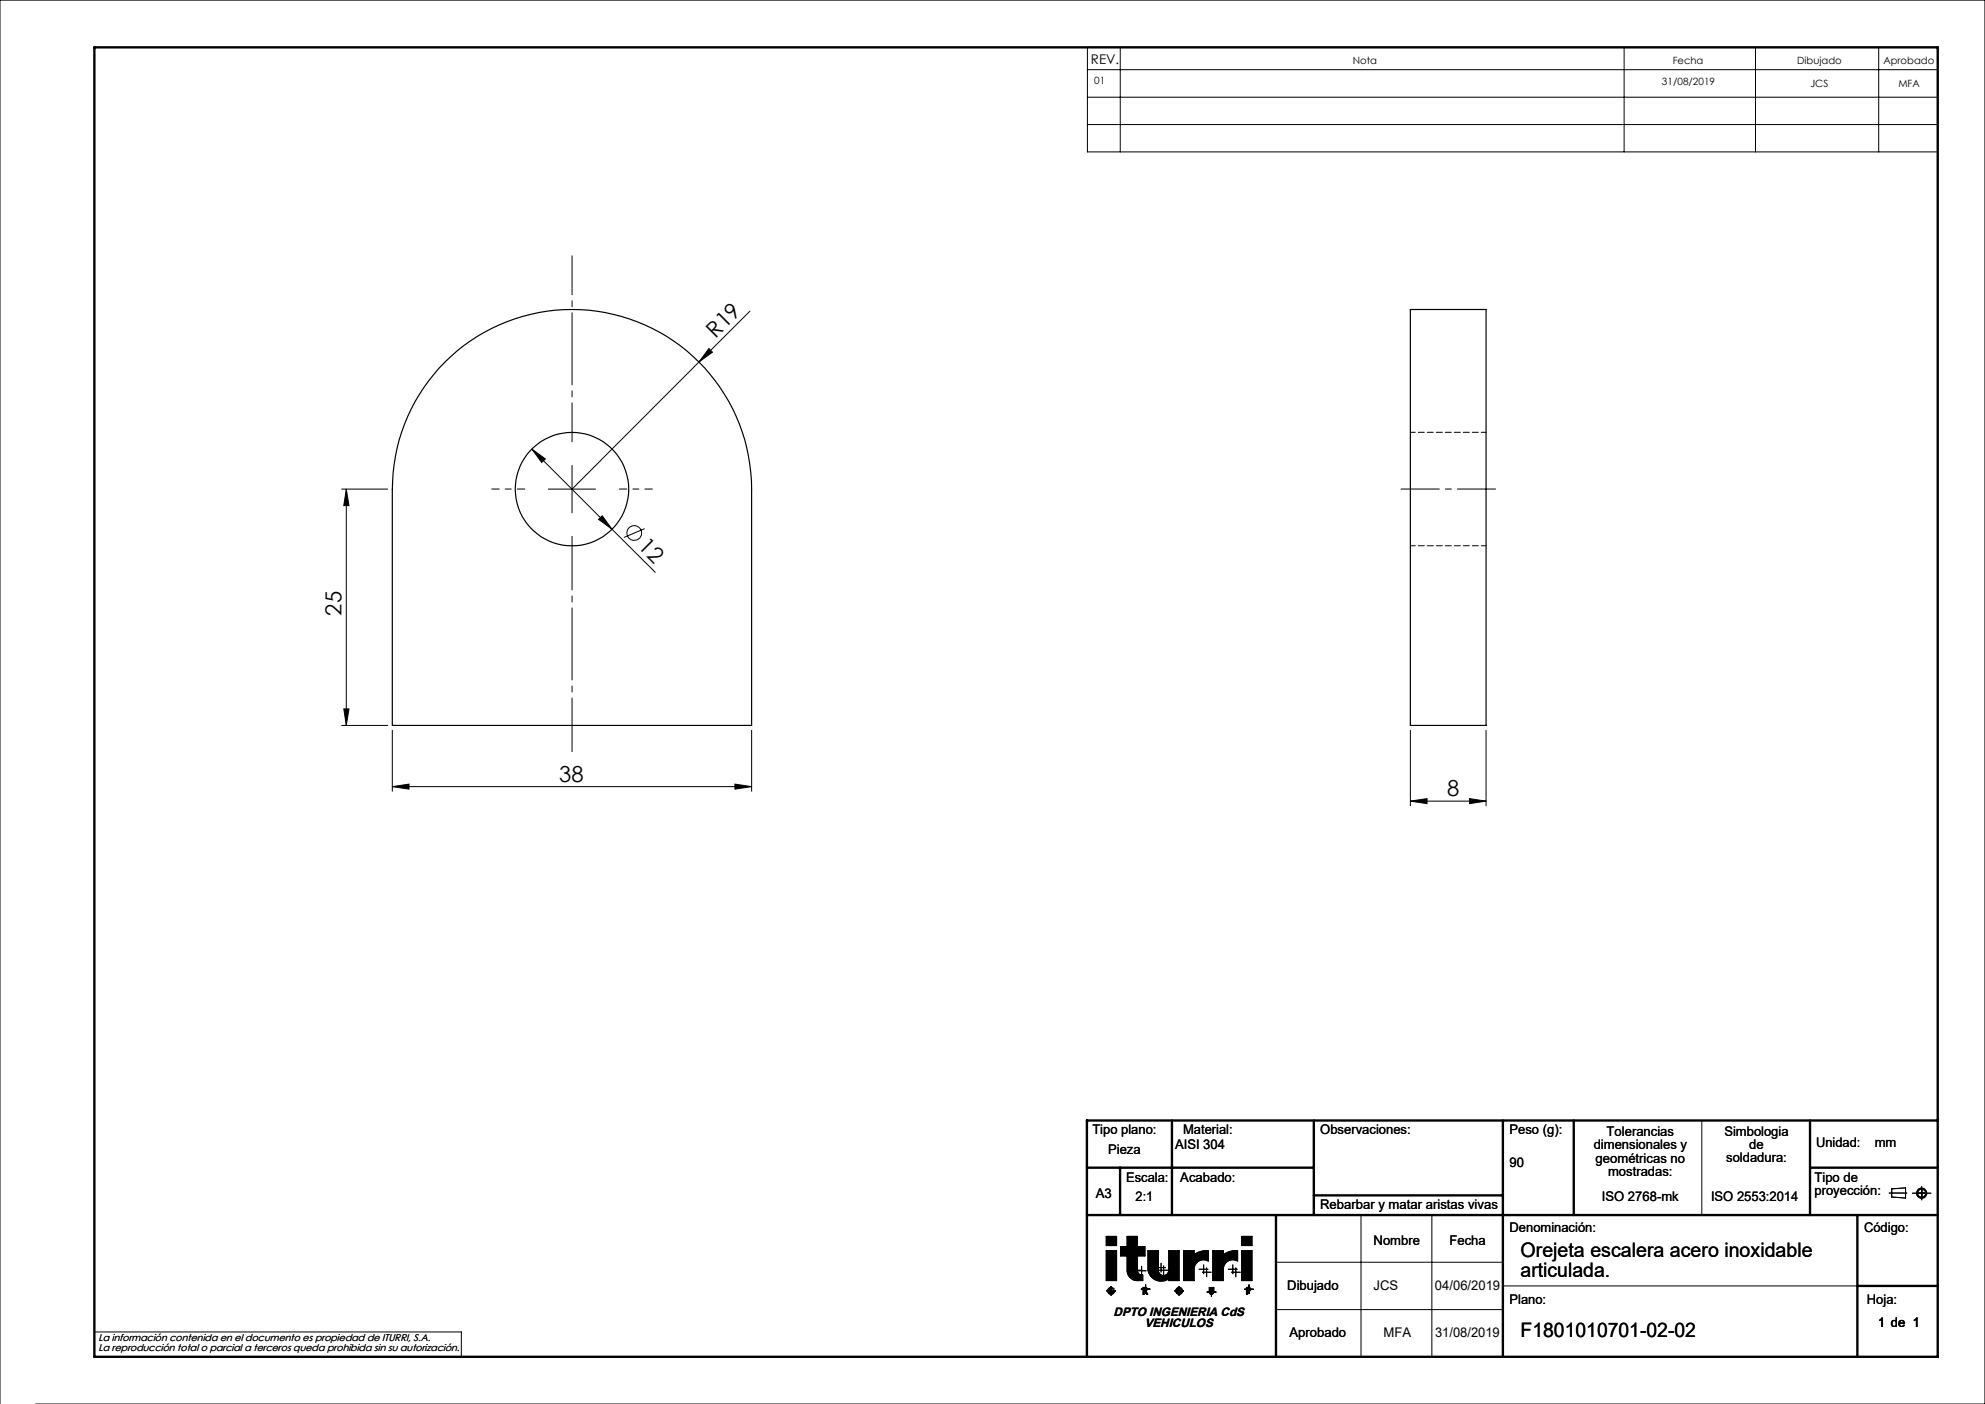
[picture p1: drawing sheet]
<svg xmlns="http://www.w3.org/2000/svg" width="420mm" height="297mm" viewBox="0 0 420 297" stroke-linecap="round" stroke-linejoin="round" font-family="sans-serif">
<g fill="none" stroke="#000" stroke-width=".21">
<path d="M230.1 10h179.9v22.1h-179.9zM230.1 14.7h179.9M237 10v22.1M343.6 10v22.1M371.4 10v22.1M397.5 10v22.1M230.1 20.6h179.9M230.1 26.3h179.9M150 73.7l.7 .8-2.8 2.1zM158.7 65.8l-37.7 37.7M112.5 95l2.9 2.1-.8 .7zM112.5 95l26.1 26.1"/>
<path d="M121 98.5v10M72.3 103.5h9.7M73.3 103.5l.5 3.5h-1.1zM73.3 103.5v50M116 103.5h10M126.6 109.9l.8-.8 2.1 2.9zM136.4 111.8l-4.4 1.9M72.3 153.5h9.7M72.7 150h1.1l-.5 3.5zM83 154.5v12.9M159 154.5v12.9M298.4 154.5v16"/>
<path d="M314.4 154.5v16M83 166.4l3.5-.5v1zM83 166.4h76M155.5 165.9l3.5 .5-3.5 .5zM298.4 169.5l3.5-.6v1.1zM298.4 169.5h16M310.9 168.9l3.5 .6-3.5 .5zM360.1 237v20M288 257v30M303 257v30M399.7 252.4h3.8M400.3 251.5l2.9-.2v2.1l-2.9-.2z"/>
<path d="M404.6 252.4h4M406.6 251v2.8M234.1 264.6h2.2v6.3h-2.2zM234.1 261.5h2.2v2h-2.2zM234.1 273.1h2M235.1 272.1v2M235.4 273.1v.3h.1a.5 .5 0 0 1-.7 .1 .5 .5 0 0 1-.1-.7 .5 .5 0 0 1 .7-.1h.3a.73 .73 0 0 0-1.1-.2 .73 .73 0 0 0 .2 1.2 .73 .73 0 0 0 1-.6M239.7 268.7h2M240.6 268.8h2M240.7 268.7v.1a.89 .89 0 0 0 1.1 .9v1.2h-1.1a2.17 2.17 0 0 1-2.2-2.2v-3h-1.4v-2h1.4v-2.2h2.2v2.2h1.6v2h-1.6v4M241.4 272.7h2M241.5 267.8v2"/>
<path d="M241.9 272.3l.7 .1a.34 .34 0 0 1 .1 .4 .34 .34 0 0 1-.3 .2l.5 .8h-.3l-.4-.8-.1 .8h-.2zM242.1 272.6h.3l.1 .1-.4 .1zM242.4 271.7v2M242.9 264.6h2.2v4.1a1.11 1.11 0 0 0 1.1 1.1 1.11 1.11 0 0 0 1.1-1.1v-4.1h2.2v6.3h-2.2v-.4a2.87 2.87 0 0 1-4.4-1.8zM244.7 268.1h2M245.2 268.7h2M245.7 267.2v2M246.2 267.7v2M248.5 273.1h2M249.5 272.1v2M250.4 264.6h2.3v.8a4.4 4.4 0 0 1 3-.8v2.2a2.02 2.02 0 0 0-3 1.6v2.5h-2.3zM253.6 268.5h2.1"/>
<path d="M254.3 269.1h2M254.7 267.5v2M255.3 268.1v2.1M255.3 273.3h2.1M255.9 272.3h.2v1.1a.25 .25 0 0 0 .3 .2 .25 .25 0 0 0 .2-.3v-1h.2v1.2a.48 .48 0 0 1-.5 .3 .48 .48 0 0 1-.4-.5zM256.3 272.3v2M256.6 264.6h2.2v.8a4.4 4.4 0 0 1 3.1-.8v2.2a2.02 2.02 0 0 0-3.1 1.6v2.5h-2.2zM259.8 268.5h2M260.5 269.1h2M260.8 267.5v2M261.5 268.1v2.1M262.7 264.6h2.2v6.3h-2.2z"/>
<path d="M262.7 261.5h2.2v2h-2.2zM263.2 272.7h2.1M263.7 272.3l.6 .1a.38 .38 0 0 1 .3 .4 .38 .38 0 0 1-.3 .3h-.3v.7h-.3zM264 272.6l.4 .1-.4 .2zM264.3 271.7v2M270 267h48M270 277h48M318 272h75M0 297v-297h420v297h-412.5M20 281.8h77.6v5.2"/>
<circle cx="134.2" cy="112.8" r="1.56"/>
<circle cx="406.6" cy="252.4" r=".86"/>
<circle cx="406.6" cy="252.4" r="1.07"/>
<circle cx="249.5" cy="273.1" r=".49"/>
<circle cx="249.5" cy="273.1" r=".73"/>
</g>
<g fill="none" stroke="#000" stroke-width=".5">
<path d="M20 10h390v277h-390zM248 237v20M278 237v20M318 237v50M333 237v20M383 237v20M410 237h-180v50M230 257h180M230 247h48M237 247v10M270 257v30M278 252.9h40"/>
<path d="M383 247h27M393 257v30M393 272h17"/>
</g>
<g fill="#000">
<path d="M234.1 261.5v2h2.2v-2zM234.1 264.6v6.3h2.2v-6.3zM238.5 261.5v2.2h-1.4v2h1.4v3.3l.5 1.1 1 .7 1.8 .1v-1.2l-.7-.1-.4-.5v-3.4h1.6v-2h-1.6v-2.2zM250.4 264.6v6.3h2.3v-2.7l.1-.5 .5-.7 .8-.4 1-.1 .6 .3v-2.2l-1.4 .1-.7 .2-.9 .5v-.8zM256.6 264.6v6.3h2.2v-2.7l.2-.5 .5-.7 .8-.4 .7-.1 .9 .3v-2.2l-1.5 .1-1.6 .7v-.8zM262.7 261.5v2h2.2v-2zM262.7 264.6v6.3h2.2v-6.3zM234.6 272.6l-.2 .4 .1 .5 .4 .3 .6-.1 .3-.6h-.4v.3h.1l-.5 .2-.3-.2-.1-.4 .3-.4 .8 .1-.5-.4zM241.9 272.3v1.5h.2v-.8l.5 .8h.3l-.5-.8 .3-.1v-.4l-.2-.2zM242.1 272.6h.4v.2h-.4zM248.8 273.1a.74 .74 0 0 0 1.4 0 .74 .74 0 0 0-1.4 0zM249 273.1a.5 .5 0 0 1 1 0 .5 .5 0 0 1-1 0zM255.9 272.3v1.2l.1 .2 .5 .1 .3-.4v-1.1h-.2v1.1l-.2 .2-.3-.2v-1.1zM263.7 272.3v1.5h.3v-.7l.5-.1 .1-.4-.3-.3zM264 272.6h.3l.1 .2-.4 .1zM242.9 264.6v4.2a2.82 2.82 0 0 0 4.4 1.7v.4h2.2v-6.3h-2.2v4.2l-.3 .7-.6 .3-.9-.2-.4-.6v-4.4z" fill-rule="evenodd"/>
<path d="M234.1 261.5v2h2.2v-2zM234.1 264.6v6.3h2.2v-6.3zM238.5 261.5v2.2h-1.4v2h1.4v3.3l.5 1.1 1 .7 1.8 .1v-1.2l-.7-.1-.4-.5v-3.4h1.6v-2h-1.6v-2.2zM250.4 264.6v6.3h2.3v-2.7l.1-.5 .5-.7 .8-.4 1-.1 .6 .3v-2.2l-1.4 .1-.7 .2-.9 .5v-.8zM256.6 264.6v6.3h2.2v-2.7l.2-.5 .5-.7 .8-.4 .7-.1 .9 .3v-2.2l-1.5 .1-1.6 .7v-.8zM262.7 261.5v2h2.2v-2zM262.7 264.6v6.3h2.2v-6.3zM234.6 272.6l-.2 .4 .1 .5 .4 .3 .6-.1 .3-.6h-.4v.3h.1l-.5 .2-.3-.2-.1-.4 .3-.4 .8 .1-.5-.4zM241.9 272.3v1.5h.2v-.8l.5 .8h.3l-.5-.8 .3-.1v-.4l-.2-.2zM242.1 272.6h.4v.2h-.4zM248.8 273.1a.74 .74 0 0 0 1.4 0 .74 .74 0 0 0-1.4 0zM249 273.1a.5 .5 0 0 1 1 0 .5 .5 0 0 1-1 0zM255.9 272.3v1.2l.1 .2 .5 .1 .3-.4v-1.1h-.2v1.1l-.2 .2-.3-.2v-1.1zM263.7 272.3v1.5h.3v-.7l.5-.1 .1-.4-.3-.3zM264 272.6h.3l.1 .2-.4 .1zM242.9 264.6v4.2a2.82 2.82 0 0 0 4.4 1.7v.4h2.2v-6.3h-2.2v4.2l-.3 .7-.6 .3-.9-.2-.4-.6v-4.4z" fill-rule="evenodd"/>
</g>
<path d="M316.4 103.5h-20" fill="none" stroke="#000" stroke-width=".21" stroke-dasharray="15.2 1.3 1.3 1.3" stroke-dashoffset="7.1"/>
<path d="M111 103.5h-7M131 103.5h7" fill="none" stroke="#000" stroke-width=".21" stroke-dasharray="15.2 1.3 1.3 1.3" stroke-dashoffset="13.6"/>
<path d="M121 113.5v45.5" fill="none" stroke="#000" stroke-width=".21" stroke-dasharray="15.2 1.3 1.3 1.3" stroke-dashoffset="3.9"/>
<path d="M121 93.5v-39.4" fill="none" stroke="#000" stroke-width=".21" stroke-dasharray="15.2 1.3 1.3 1.3" stroke-dashoffset="7"/>
<g fill="#000">
<path d="M150 73.7l.7 .8-2.8 2.1z"/>
<path d="M112.5 95l2.1 2.8 .8-.7zM126.6 109.9l2.9 2.1-2.1-2.9z"/>
<path d="M73.3 103.5l.5 3.5h-1.1zM72.7 150h1.1l-.5 3.5z"/>
<path d="M83 166.4l3.5-.5v1zM155.5 165.9l3.5 .5-3.5 .5z"/>
<path d="M310.9 168.9l3.5 .6-3.5 .5zM298.4 169.5l3.5-.6v1.1z"/>
</g>
<g fill="none" stroke="#000" stroke-width=".25">
<path d="M94.2 76.6a38 38 0 0 1 41.4-8.2 38 38 0 0 1 23.4 35.1v50h-76v-50a38.1 38.1 0 0 1 11.2-26.9zM298.4 65.5h16v88h-16z"/>
<circle cx="121" cy="103.5" r="12"/>
</g>
<path d="M314.4 91.5h-16M298.4 115.5h16" fill="none" stroke="#000" stroke-width=".21" stroke-dasharray="1.3 .6" stroke-dashoffset=".3"/>
<g font-size="4.7">
<text x="151.4" y="71.7" transform="rotate(-45 151.4 71.7)">R19</text>
<text x="134.8" y="115.8" transform="rotate(45 134.8 115.8)">12</text>
<text x="72.3" y="130.2" transform="rotate(-90 72.3 130.2)">25</text>
<text x="118.3" y="165.4">38</text>
<text x="306.2" y="168.4">8</text>
</g>
<g font-size="4.2">
<text x="321.7" y="265.9">Orejeta escalera acero inoxidable</text>
<text x="321.7" y="270.2">articulada.</text>
<text x="321.7" y="282.8">F1801010701-02-02</text>
</g>
<g font-size="2.8">
<text x="230.8" y="13.6">REV.</text>
<text x="231.1" y="239.9">Tipo plano:</text>
<text x="250.3" y="239.9">Material:</text>
<text x="279.3" y="239.9">Observaciones:</text>
<text x="319.4" y="239.9">Peso (g):</text>
<text x="234.5" y="244.1">Pieza</text>
<text x="248.6" y="243">AISI 304</text>
<text x="337.2" y="243.1">dimensionales y</text>
<text x="337.6" y="246">geométricas no</text>
<text x="339.9" y="240.3">Tolerancias</text>
<text x="364.9" y="240.2">Simbologia</text>
<text x="365.3" y="245.9">soldadura:</text>
<text x="370.1" y="243">de</text>
<text x="384.2" y="242.7">Unidad:</text>
<text x="396.7" y="242.7">mm</text>
<text x="238.3" y="250">Escala:</text>
<text x="249.7" y="250">Acabado:</text>
<text x="319.4" y="246.9">90</text>
<text x="340.2" y="248.8">mostradas:</text>
<text x="383.9" y="250">Tipo de</text>
<text x="231.9" y="253.4">A3</text>
<text x="240.3" y="254">2:1</text>
<text x="279.3" y="255.7">Rebarbar y matar aristas vivas</text>
<text x="338.9" y="254">ISO 2768-mk</text>
<text x="362" y="254">ISO 2553:2014</text>
<text x="383.9" y="252.8">proyección:</text>
<text x="290.6" y="263.3">Nombre</text>
<text x="306.7" y="263.3">Fecha</text>
<text x="319.4" y="260.6">Denominación:</text>
<text x="394.4" y="260.6">Código:</text>
<text x="272.4" y="273">Dibujado</text>
<text x="290.6" y="273">JCS</text>
<text x="303.6" y="273">04/06/2019</text>
<text x="319.4" y="275.8">Plano:</text>
<text x="395" y="275.8">Hoja:</text>
<text x="397.4" y="280.6">1 de 1</text>
<text x="272.8" y="282.8">Aprobado</text>
<text x="292.7" y="282.8">MFA</text>
<text x="303.6" y="282.8">31/08/2019</text>
</g>
<g font-size="2.6">
<text x="235.6" y="278.3">DPTO INGENIERIA CdS</text>
<text x="242.2" y="280.8">VEHICULOS</text>
</g>
<g font-size="2.1">
<text x="231.5" y="17.8">01</text>
<text x="286.2" y="13.6">Nota</text>
<text x="353.9" y="13.6">Fecha</text>
<text x="380.3" y="13.6">Dibujado</text>
<text x="398.5" y="13.6">Aprobado</text>
<text x="351.7" y="18">31/08/2019</text>
<text x="383.1" y="18.3">JCS</text>
<text x="401.7" y="18.3">MFA</text>
<text x="20.8" y="283.7">La información contenida en el documento es propiedad de ITURRI, S.A.</text>
<text x="20.8" y="285.7">La reproducción total o parcial a terceros queda prohibida sin su autorización.</text>
</g>
</svg>
